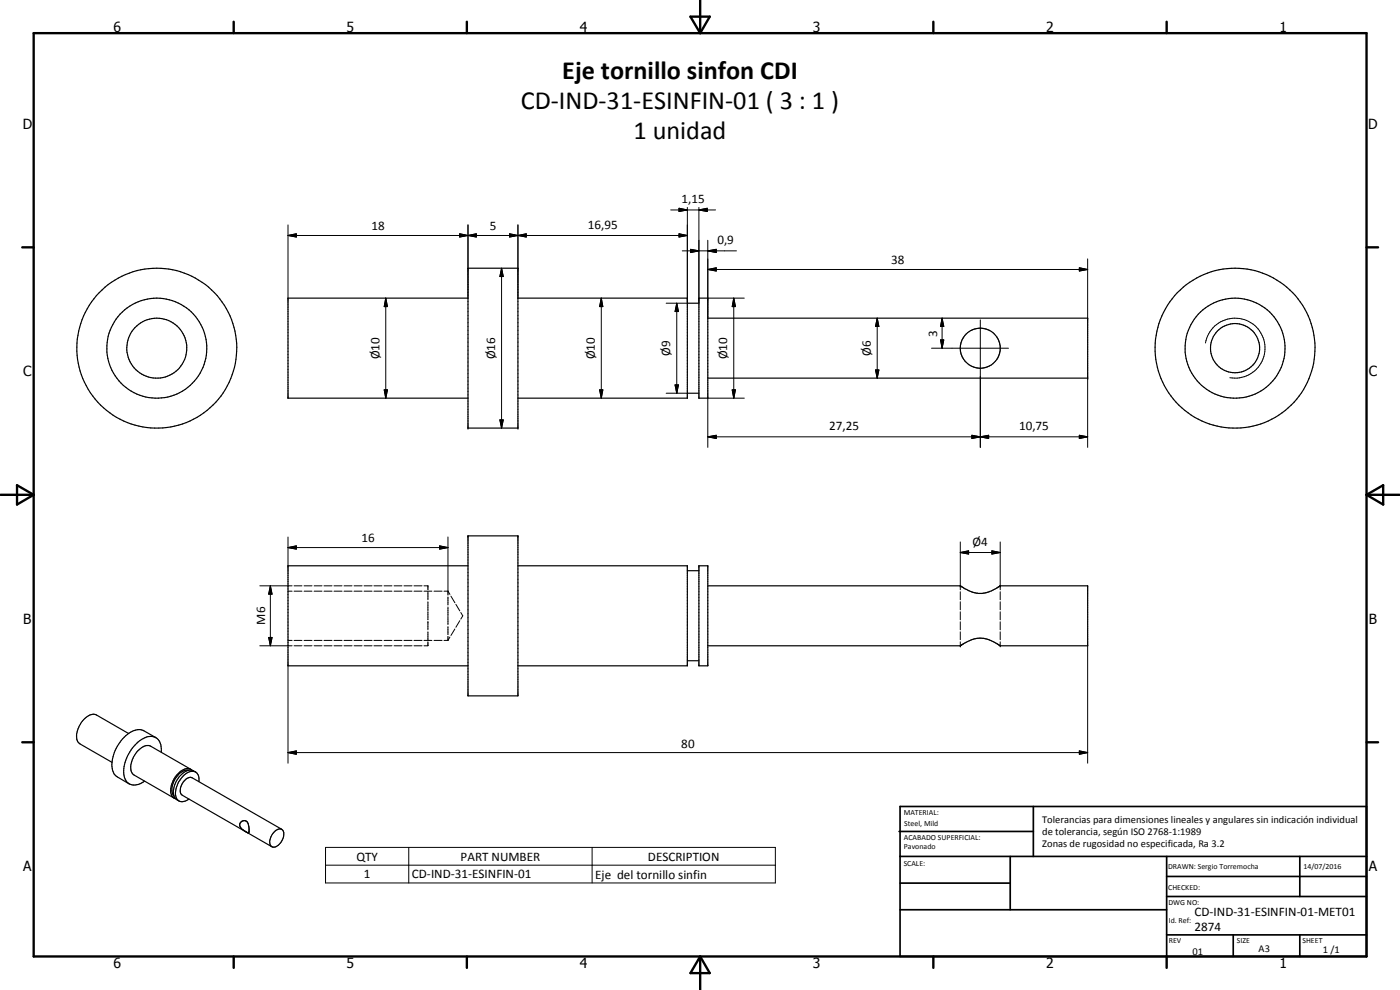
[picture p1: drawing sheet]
<svg xmlns="http://www.w3.org/2000/svg" width="420mm" height="297mm" viewBox="0 0 420 297" stroke-linecap="round" stroke-linejoin="round" font-family="sans-serif">
<g fill="none" stroke="#000" stroke-width=".35">
<path d="M140.5 89.5h-54.1v30h54.1M140.5 80.5h14.9v47.9h-14.9zM155.4 89.5h50.9v30h-50.9M206.3 91h3.5M209.8 89.5h2.6v30h-2.6zM212.4 95.5h114v18h-114M206.3 118h3.5M140.5 169.8h-54.1v30h54.1M140.5 160.8h14.9v48h-14.9zM155.4 169.8h50.9v30h-50.9M206.3 171.2h3.5M209.8 169.8h2.6v30h-2.6z"/>
<path d="M212.4 175.8h75.8M288.2 175.8h.1M288.2 175.8a14.5 14.5 0 0 0 5.4 2.3h1.2a13 13 0 0 0 5.4-2.3h26.2v18l-26.4-.1M288.3 175.9h.1M300 175.9h.1M206.3 198.2h3.5M288.4 193.6l-.1 .1M300 193.6l-.3-.1a8.5 8.5 0 0 0-8.4-1.4l-3.1 1.7h-75.8M300 193.6v.1M300.2 193.7v.1M38.6 220.1l-9.6-5.6a3.3 3.3 0 0 0-3.9 1.4 6.9 6.9 0 0 0-1.8 6.6l.7 .7 9.6 5.5M46.8 221.3l-3.6-2a5 5 0 0 0-5.5 1.4 11.8 11.8 0 0 0-3.9 10.4l.5 1.2 .6 .6 3.9 2.3"/>
<path d="M48.4 225.7a4 4 0 0 0-2.3-4.6 7 7 0 0 0-6.4 3.4 10.2 10.2 0 0 0-2.2 9.2 3.6 3.6 0 0 0 5.9 .7M56.7 231.1a4.9 4.9 0 0 0-4.6 3.4 3.9 3.9 0 0 0 .1 4.3M57.2 230.8l-12-6.9a3.3 3.3 0 0 0-3.9 1.4 6.6 6.6 0 0 0-1.7 6.6l.7 .7 12 6.9M57.6 231.1a2.66 2.66 0 0 0-3.7 .6 6.6 6.6 0 0 0-2.4 6.9l.4 .6 .8 .4M58.7 231.6a2.93 2.93 0 0 0-4.2 .7 6.6 6.6 0 0 0-2.1 7l1.3 1M59.7 234.5a2.32 2.32 0 0 0-2.1-3.1 6.9 6.9 0 0 0-4.9 6.1 2.26 2.26 0 0 0 .8 2.7 2.26 2.26 0 0 0 2.8-.2l.4-.3M72.2 246.8a1.25 1.25 0 0 1 2-.1l.5 1.5v1.4a.45 .45 0 0 1-.4 .3 .45 .45 0 0 1-.4-.3 2.75 2.75 0 0 1-1.9-2.4zM82.2 249.7a1.76 1.76 0 0 1 2.6-.6 3.9 3.9 0 0 1-1.6 4.7 1.39 1.39 0 0 1-1.8 .1 1.39 1.39 0 0 1-.4-1.7l.3-1.1zM84.6 248.8l-26.9-15.4a2.68 2.68 0 0 0-3.1 1.9 2.72 2.72 0 0 0 .1 3.3l26.9 15.4"/>
<circle cx="47.1" cy="104.5" r="9"/>
<circle cx="47.1" cy="104.5" r="15"/>
<circle cx="47.1" cy="104.5" r="24"/>
<circle cx="294.2" cy="104.5" r="6"/>
<circle cx="370.7" cy="104.5" r="24"/>
<circle cx="370.7" cy="104.5" r="15"/>
<circle cx="370.7" cy="104.4" r="7.4"/>
</g>
<g fill="#000">
<circle cx="326.4" cy="113.5" r=".18"/>
<circle cx="140.5" cy="128.4" r=".18"/>
<circle cx="155.4" cy="128.4" r=".18"/>
<circle cx="140.5" cy="160.8" r=".18"/>
<circle cx="155.4" cy="160.8" r=".18"/>
<circle cx="288.2" cy="175.8" r=".18"/>
<circle cx="300.2" cy="175.8" r=".18"/>
<circle cx="288.2" cy="193.8" r=".18"/>
<circle cx="288.2" cy="193.7" r=".18"/>
<circle cx="300.2" cy="193.8" r=".18"/>
</g>
<g fill="none" stroke="#000" stroke-width=".3">
<path d="M86.4 70.7l2.5-.6v1zM86.4 70.7h119.9M86.4 67.5v22M138 70.1l2.5 .6-2.5 .4zM140.5 70.7l2.4-.6v1zM140.5 67.5v22M152.9 70.1l2.5 .6-2.5 .4zM155.4 70.7l2.5-.6v1zM155.4 67.5v22M201.3 63h13.4M203.8 70.1l2.5 .6-2.5 .4zM203.8 62.5l2.5 .5-2.5 .5z"/>
<path d="M204.8 75.3h16.2M206.3 62.2v28.8h-6.4M207.3 74.8l2.5 .5-2.5 .5zM209.8 63l2.4-.5v1zM209.8 62.2v28.8M212.4 75.3l2.6-.5v1zM212.4 72.1v23.4M326.4 77.7v17.8M115.8 89.5l.5 2.5h-1zM115.8 89.5v30M150.5 80.5l.5 2.5h-1zM150.5 80.5v47.9"/>
<path d="M180.5 89.5l.4 2.5h-1zM180.5 89.5v30M203.1 91l.5 2.5h-1zM203.1 91v27M212.4 80.9l2.6-.6v1zM212.4 89.5h11M212.4 80.9h114M220.2 89.5l.5 2.5h-1zM220.2 89.5v30M263.3 95.5l.5 2.5h-1zM263.3 95.5v18M282.7 95.5l.5 2.5h-.9z"/>
<path d="M282.7 95.5v9M294.2 96v38.2M323.9 80.3l2.5 .6-2.5 .4zM115.3 117h1l-.5 2.5zM179.9 117h1l-.4 2.5zM199.9 118h6.4M202.6 115.5h1l-.5 2.5zM219.7 117h1l-.5 2.5zM223.4 119.5h-11v14.7M262.8 111h1l-.5 2.5zM279.6 104.5h23.1M282.3 102h.9l-.5 2.5z"/>
<path d="M326.4 113.5v20.7M361.8 102.9a9 9 0 0 1 10.4-7.3 9 9 0 0 1 7.3 10.4 9 9 0 0 1-10.4 7.3M150 126h1l-.5 2.4zM212.4 131.1l2.6-.5v1zM212.4 131.1h114M291.7 130.6l2.5 .5-2.5 .5zM294.2 131.1l2.5-.5v1zM323.9 130.6l2.5 .5-2.5 .5zM78 175.8h9.7M81.1 175.8l.5 2.5h-1zM81.1 175.8v18M86.4 164.3l2.5-.5v1z"/>
<path d="M86.4 177.4h1.3M86.4 161.1v8.7M86.4 164.3h48M88.3 177.4h2.3M88.3 175.8h2.3M91.3 177.4h2.3M91.3 175.8h2.3M94.3 177.4h2.3M94.3 175.8h2.3M97.2 177.4h2.4M97.2 175.8h2.4M100.2 177.4h2.4"/>
<path d="M100.2 175.8h2.4M103.2 177.4h2.5M103.2 175.8h2.5M106.2 177.4h2.5M106.2 175.8h2.5M109.3 177.4h2.4M109.3 175.8h2.4M112.2 177.4h2.4M112.2 175.8h2.4M115.3 177.4h2.3M115.3 175.8h2.3M118.3 177.4h2.3"/>
<path d="M118.3 175.8h2.3M121.2 177.4h2.4M121.2 175.8h2.4M124.2 177.4h2.4M124.2 175.8h2.4M127.2 177.4h2.4M127.2 175.8h1.2v1.2M128.4 177.5v2.5M130.2 177.4h2.5M131.9 163.8l2.5 .5-2.5 .5zM133.3 177.4h1.1l.6 1M134.4 161.1v17.5"/>
<path d="M134.4 179.2v2.3M135.3 178.9l1.2 1.9M288.2 165.8l2.5-.5v.9zM288.2 162.6v14.4M288.2 177.5v2.5M288.2 165.8h12M297.7 165.3l2.5 .5-2.5 .4zM300.2 162.6v14.4M300.2 177.5v2.5M78 193.8h9.7M80.6 191.3h1l-.5 2.5zM86.4 192.2h1.3"/>
<path d="M86.4 199.8v29.2M88.3 192.2h2.3M88.3 193.8h2.3M91.3 192.2h2.3M91.3 193.8h2.3M94.3 192.2h2.3M94.3 193.8h2.3M97.2 192.2h2.4M97.2 193.8h2.4M100.2 192.2h2.4M100.2 193.8h2.4M103.2 192.2h2.5"/>
<path d="M103.2 193.8h2.5M106.2 192.2h2.5M106.2 193.8h2.5M109.3 192.2h2.4M109.3 193.8h2.4M112.2 192.2h2.4M112.2 193.8h2.4M115.3 192.2h2.3M115.3 193.8h2.3M118.3 192.2h2.3M118.3 193.8h2.3M121.2 192.2h2.4"/>
<path d="M121.2 193.8h2.4M124.2 192.2h2.4M124.2 193.8h2.4M127.2 192.2h2.4M128.4 183h.1M128.4 186.6h.1M128.4 191.9h.1M128.4 192.6v1.2h-1.2M128.4 180.6v2.4M128.4 183.6v2.4M128.4 186.6v2.4M128.4 189.6v2.3"/>
<path d="M130.2 192.2h2.5M133.3 192.2h1.1M134.4 184.4h.1M134.4 182.1v2.3M134.4 185v2.4M134.4 188v2.4M134.4 191v1.2M135 191.1l-.6 1.1M136.5 188.7l-1.2 2M136.8 181.3l1.2 2M138 186.2l-1.2 2M138.3 183.8l.6 1-.6 1"/>
<path d="M288.2 180.6v2.4M288.2 183.6v2.4M288.2 186.6v2.4M288.2 189.6v2.3M288.2 192.6v1.2M300.2 180.6v2.4M300.2 183.6v2.4M300.2 186.6v2.4M300.2 189.6v2.3M300.2 192.6v1.2M326.4 193.8v35.2M86.4 225.8l2.5-.5v1z"/>
<path d="M86.4 225.8h240M323.9 225.3l2.5 .5-2.5 .5zM97.7 254.3h135v10.6h-135zM97.7 259.6h135M122.7 254.3v10.6M177.7 254.3v10.6"/>
</g>
<g fill="none" stroke="#000" stroke-width=".71">
<path d="M10.1 9.9h400v277.1h-400zM70.1 6.5v3.4M140.1 6.5v3.4M207.2 5h5.8l-2.9 4.9zM210.1 0v9.9M280.1 6.5v3.4M350.1 6.5v3.4M6.7 74.2h3.4M410.1 74.2h3.5M.1 148.5h10M5.1 145.6l5 2.9-5 2.9zM410.1 148.5h10"/>
<path d="M410.1 148.5l5-2.9v5.8zM6.7 222.7h3.4M410.1 222.7h3.5M70.1 287v3.4M140.1 287v3.4M210.1 287v10M210.1 287l2.9 5h-5.8zM280.1 287v3.4M350.1 287v3.4"/>
</g>
<g fill="none" stroke="#000" stroke-width=".51">
<path d="M269.8 249.5h40.3M270.1 242h140v45h-140zM270.1 257h140M303.2 257v16M310.1 242v15M350.1 257v30M390.1 257v12M270.1 265h33.1M270.1 273h80M350.1 269h60M350.1 263h60M350.1 280.5h60"/>
<path d="M370.1 280.5v6.5M390.1 280.5v6.5"/>
</g>
<g fill="#000">
<path d="M86.4 70.7l2.5-.6v1zM138 70.1l2.5 .6-2.5 .4zM140.5 70.7l2.4-.6v1zM152.9 70.1l2.5 .6-2.5 .4zM155.4 70.7l2.5-.6v1zM203.8 70.1l2.5 .6-2.5 .4zM203.8 62.5l2.5 .5-2.5 .5zM207.3 74.8l2.5 .5-2.5 .5zM209.8 63l2.4-.5v1zM212.4 75.3l2.6-.5v1zM115.8 89.5l.5 2.5h-1zM150.5 80.5l.5 2.5h-1z"/>
<path d="M180.5 89.5l.4 2.5h-1zM203.1 91l.5 2.5h-1zM212.4 80.9l2.6-.6v1zM220.2 89.5l.5 2.5h-1zM263.3 95.5l.5 2.5h-1zM282.7 95.5l.5 2.5h-.9zM323.9 80.3l2.5 .6-2.5 .4zM115.3 117h1l-.5 2.5zM179.9 117h1l-.4 2.5zM202.6 115.5h1l-.5 2.5zM219.7 117h1l-.5 2.5zM262.8 111h1l-.5 2.5z"/>
<path d="M282.3 102h.9l-.5 2.5zM150 126h1l-.5 2.4zM212.4 131.1l2.6-.5v1zM291.7 130.6l2.5 .5-2.5 .5zM294.2 131.1l2.5-.5v1zM323.9 130.6l2.5 .5-2.5 .5zM81.1 175.8l.5 2.5h-1zM86.4 164.3l2.5-.5v1zM131.9 163.8l2.5 .5-2.5 .5zM288.2 165.8l2.5-.5v.9zM297.7 165.3l2.5 .5-2.5 .4zM80.6 191.3h1l-.5 2.5z"/>
<path d="M86.4 225.8l2.5-.5v1zM323.9 225.3l2.5 .5-2.5 .5z"/>
</g>
<g font-size="7.9">
<text x="168.7" y="23.8">Eje tornillo sinfon CDI</text>
<text x="156.3" y="32.8">CD-IND-31-ESINFIN-01 ( 3 : 1 )</text>
<text x="190.1" y="41.7">1 unidad</text>
</g>
<g font-size="4.2">
<text x="34" y="9.6">6</text>
<text x="104" y="9.6">5</text>
<text x="174" y="9.6">4</text>
<text x="244" y="9.6">3</text>
<text x="314" y="9.6">2</text>
<text x="384" y="9.6">1</text>
<text x="6.8" y="38.7">D</text>
<text x="410.6" y="38.7">D</text>
<text x="7" y="112.9">C</text>
<text x="410.8" y="112.9">C</text>
<text x="7" y="187.1">B</text>
<text x="410.8" y="187.1">B</text>
<text x="7" y="261.4">A</text>
<text x="410.8" y="261.4">A</text>
<text x="34" y="290.4">6</text>
<text x="104" y="290.4">5</text>
<text x="174" y="290.4">4</text>
<text x="244" y="290.4">3</text>
<text x="314" y="290.4">2</text>
<text x="384" y="290.4">1</text>
</g>
<g font-size="3.9">
<text x="204.5" y="60.9">1,15</text>
<text x="111.5" y="69.1">18</text>
<text x="147" y="69.1">5</text>
<text x="176.4" y="68.6">16,95</text>
<text x="215.3" y="73.2">0,9</text>
<text x="267.5" y="79.3">38</text>
<text x="281.2" y="101" transform="rotate(-90 281.2 101)">3</text>
<text x="113.9" y="107.8" transform="rotate(-90 113.9 107.8)">Ø10</text>
<text x="148.6" y="107.8" transform="rotate(-90 148.6 107.8)">Ø16</text>
<text x="178.5" y="107.8" transform="rotate(-90 178.5 107.8)">Ø10</text>
<text x="201.2" y="106.8" transform="rotate(-90 201.2 106.8)">Ø9</text>
<text x="218.3" y="107.8" transform="rotate(-90 218.3 107.8)">Ø10</text>
<text x="261.3" y="106.8" transform="rotate(-90 261.3 106.8)">Ø6</text>
<text x="248.8" y="129">27,25</text>
<text x="305.8" y="129">10,75</text>
<text x="108.5" y="162.7">16</text>
<text x="291.9" y="163.8">Ø4</text>
<text x="79.6" y="187.5" transform="rotate(-90 79.6 187.5)">M6</text>
<text x="204.5" y="224.3">80</text>
<text x="107" y="258.2">QTY</text>
<text x="109.2" y="263.5">1</text>
<text x="123.6" y="263.5">CD-IND-31-ESINFIN-01</text>
<text x="138.2" y="258.2">PART NUMBER</text>
<text x="178.6" y="263.6">Eje del tornillo sinfin</text>
<text x="194.5" y="258.2">DESCRIPTION</text>
<text x="358.5" y="275">CD-IND-31-ESINFIN-01-MET01</text>
<text x="358.5" y="279.4">2874</text>
</g>
<g font-size="3.1">
<text x="312.7" y="246.8">Tolerancias para dimensiones lineales y angulares sin indicación individual</text>
<text x="312.7" y="250.4">de tolerancia, según ISO 2768-1:1989</text>
<text x="312.7" y="254">Zonas de rugosidad no especificada, Ra 3.2</text>
<text x="357.9" y="286.4">01</text>
<text x="377.7" y="285.6">A3</text>
<text x="397" y="285.9">1 /1</text>
</g>
<g font-size="2.4">
<text x="271.2" y="244.4">MATERIAL:</text>
<text x="271.3" y="252">ACABADO SUPERFICIAL:</text>
<text x="271.4" y="247.9">Steel, Mild</text>
<text x="271.3" y="254.6">Pavonado</text>
<text x="271.2" y="259.7">SCALE:</text>
<text x="350.6" y="260.8">DRAWN: Sergio Torremocha</text>
<text x="391.2" y="260.6">14/07/2016</text>
<text x="350.6" y="267">CHECKED:</text>
<text x="350.6" y="271.4">DWG NO:</text>
<text x="350.8" y="276.9">Id. Ref:</text>
<text x="350.8" y="282.8">REV</text>
<text x="371.2" y="282.9">SIZE</text>
<text x="390.9" y="282.9">SHEET</text>
</g>
</svg>
